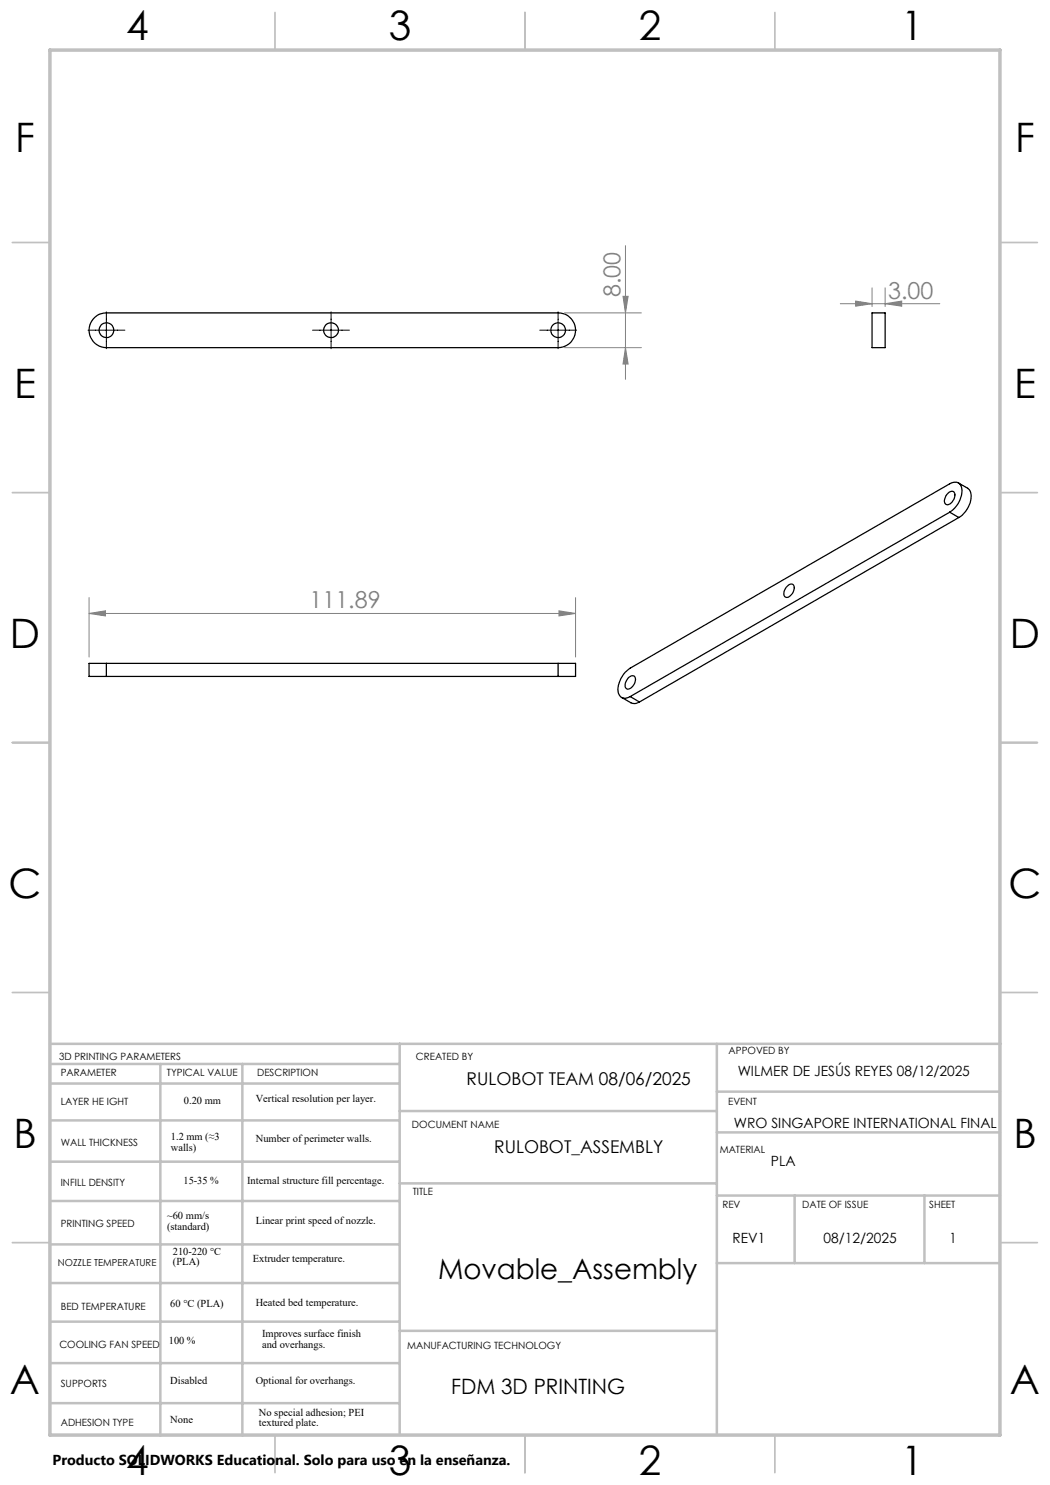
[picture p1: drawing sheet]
<svg xmlns="http://www.w3.org/2000/svg" width="210mm" height="297mm" viewBox="0 0 210 297" stroke-linecap="round" stroke-linejoin="round" font-family="sans-serif">
<g fill="none" stroke="#c0c0c0" stroke-width=".35">
<path d="M55 2.5v7.5M105 2.5v7.5M155 2.5v7.5M2.5 48.5h7.5M200 48.5h7.5M2.5 98.5h7.5M200 98.5h7.5M2.5 148.5h7.5M200 148.5h7.5M2.5 198.5h7.5M200 198.5h7.5M2.5 248.5h7.5"/>
<path d="M200 248.5h7.5M55 287v7.5M105 287v7.5M155 287v7.5"/>
</g>
<g fill="none" stroke="#c0c0c0" stroke-width=".5">
<path d="M10 208.8h190.2M10.2 212.8h69.6M10.2 216.7h69.6M32.1 212.8v74.4M48.5 212.8v74.4M79.9 208.8v78.2M143.4 208.8v78.2M143.4 218.3h56.6M10.2 224.1h69.6M10.2 232.3h69.6M79.9 236.7h63.5M79.9 222.2h63.5"/>
<path d="M143.4 226.5h56.6M143.4 239.1h56.6M158.9 239.1v13.5M184.9 239.1v13.5M10.2 240.2h69.6M10.2 256.6h69.6M10.2 248.9h69.6M143.4 252.6h56.6M10.2 272.6h69.6M10.2 264.3h69.6M79.9 266.2h63.5M10.2 280.6h69.6"/>
</g>
<path d="M10 10h190v277h-190z" fill="none" stroke="#c0c0c0" stroke-width=".7"/>
<g fill="none" stroke="#000" stroke-width=".25">
<path d="M19 63.4a2.99 2.99 0 0 1 2.3-.8h90.3a3.5 3.5 0 0 1 3.5 3.5 3.5 3.5 0 0 1-3.5 3.4h-90.3a3.5 3.5 0 0 1-3.3-2.2 3.5 3.5 0 0 1 1-3.9zM174.4 62.6h2.6v6.9h-2.6zM189.5 98.7a.8 .8 0 0 1 1.2-.4 .8 .8 0 0 1 .2 1.3 1.69 1.69 0 0 1-1.6 1.3h-.1a1.43 1.43 0 0 1 .1-1.9zM191.7 96.6l1.8 1a2.7 2.7 0 0 1 .4 3.4l-.8 1.3-.6 .7-.7 .5M157.7 117a.7 .7 0 0 1 .9-.1 .7 .7 0 0 1 .2 .9 1.95 1.95 0 0 1-1.6 1.7 1.11 1.11 0 0 1-.1-1.7zM189.9 102.4a5.1 5.1 0 0 0 2.4-5 1.42 1.42 0 0 0-2.4-.6l-63.9 36.8a5.2 5.2 0 0 0-2.3 5 1.44 1.44 0 0 0 2.3 .7M189.9 102.4l-63.9 36.9M189.9 102.4l1.9 1.1M191.8 103.5l-63.9 36.9M21.3 132.7h-3.5v2.6h3.5M21.3 132.7v2.6M21.3 132.7h90.3"/>
<path d="M21.3 135.3h90.3M111.6 132.7h3.5v2.6h-3.5M111.6 132.7v2.6M124.3 139.5l2 1.1 .9 .1 .7-.3M125.7 135.6a.76 .76 0 0 1 .8-.5 .76 .76 0 0 1 .6 .8 1.98 1.98 0 0 1-1.6 1.9 1.11 1.11 0 0 1-.2-1.7zM126 139.3l1.9 1.1"/>
<circle cx="21.3" cy="66" r="1.48"/>
<circle cx="66.2" cy="66" r="1.49"/>
<circle cx="111.6" cy="66" r="1.48"/>
</g>
<g fill="none" stroke="#808080" stroke-width=".2">
<path d="M124.6 59.3h1l-.5 3.3zM125.1 49.1v26.8M174.4 57.6v3.7M177 57.6v3.7M112.9 69.5h15.4M112.9 62.6h15.4M125.1 69.5l.5 3.3h-1zM168.1 60.7h19.9M171.1 60.2l3.3 .5-3.3 .5zM177 60.7l3.3-.5v1zM17.8 119.5v11.9M115.1 119.5v11.9"/>
<path d="M17.8 122.7l3.3-.5v1zM17.8 122.7h97.3M111.8 122.2l3.3 .5-3.3 .5z"/>
</g>
<path d="M17.6 66h7.4M21.3 62.4v7.3M62.5 66h7.4M66.2 62.4v7.3M107.9 66h7.4M111.6 62.4v7.3" fill="none" stroke="#000" stroke-width=".2"/>
<g fill="#808080">
<path d="M17.8 122.7l3.3-.5v1zM111.8 122.2l3.3 .5-3.3 .5zM171.1 60.2l3.3 .5-3.3 .5zM177 60.7l3.3-.5v1z"/>
<path d="M125.1 69.5l.5 3.3h-1zM124.6 59.3h1l-.5 3.3z"/>
</g>
<g font-size="8.1">
<text x="25.2" y="8">4</text>
<text x="77.7" y="8">3</text>
<text x="127.7" y="8">2</text>
<text x="180.2" y="8">1</text>
<text x="3" y="30.4">F</text>
<text x="203" y="30.4">F</text>
<text x="2.8" y="79.6">E</text>
<text x="202.8" y="79.6">E</text>
<text x="2" y="129.6">D</text>
<text x="202" y="129.6">D</text>
<text x="1.7" y="179.6">C</text>
<text x="201.7" y="179.6">C</text>
<text x="2.7" y="229.6">B</text>
<text x="202.7" y="229.6">B</text>
<text x="2" y="278.9">A</text>
<text x="202" y="278.9">A</text>
<text x="25.2" y="295">4</text>
<text x="77.7" y="295">3</text>
<text x="127.7" y="295">2</text>
<text x="180.2" y="295">1</text>
</g>
<text font-size="5.6" x="87.6" y="255.7">Movable_Assembly</text>
<g font-size="4.7" fill="#808080">
<text x="124.1" y="59.5" transform="rotate(-90 124.1 59.5)">8.00</text>
<text x="177.6" y="59.7">3.00</text>
<text x="61.9" y="121.6">111.89</text>
</g>
<text font-size="4.2" x="90.2" y="278.9">FDM 3D PRINTING</text>
<g font-size="3.5">
<text x="93.3" y="217">RULOBOT TEAM 08/06/2025</text>
<text x="98.8" y="230.6">RULOBOT_ASSEMBLY</text>
</g>
<text font-size="2.9" x="10.5" y="292.9">Producto SOLIDWORKS Educational. Solo para uso en la enseñanza.</text>
<g font-size="2.8">
<text x="147.5" y="215.1">WILMER DE JESÚS REYES 08/12/2025</text>
<text x="146.8" y="225.6">WRO SINGAPORE INTERNATIONAL FINAL</text>
<text x="154.2" y="233.1">PLA</text>
<text x="146.5" y="248.6">REV1</text>
<text x="164.7" y="248.6">08/12/2025</text>
<text x="189.9" y="248.6">1</text>
</g>
<g font-size="2.1">
<text x="36.8" y="220.8">0.20 mm</text>
<text x="51.2" y="220.4">Vertical resolution per layer.</text>
<text x="34.2" y="228">1.2 mm (≈3</text>
<text x="34.2" y="230.1">walls)</text>
<text x="51.2" y="228.5">Number of perimeter walls.</text>
<text x="36.7" y="236.8">15-35 %</text>
<text x="49.4" y="236.8">Internal structure fill percentage.</text>
<text x="33.4" y="243.9">~60 mm/s</text>
<text x="33.4" y="246">(standard)</text>
<text x="51.2" y="244.7">Linear print speed of nozzle.</text>
<text x="34.6" y="251">210-220 °C</text>
<text x="34.6" y="253.1">(PLA)</text>
<text x="50.6" y="252.5">Extruder temperature.</text>
<text x="34.1" y="261.3">60 °C (PLA)</text>
<text x="51.2" y="261.3">Heated bed temperature.</text>
<text x="33.8" y="268.9">100 %</text>
<text x="52.4" y="267.4">Improves surface finish</text>
<text x="52.4" y="269.5">and overhangs.</text>
<text x="34.1" y="276.8">Disabled</text>
<text x="51.2" y="276.8">Optional for overhangs.</text>
<text x="34.1" y="284.6">None</text>
<text x="51.8" y="283.1">No special adhesion; PEI</text>
<text x="51.8" y="285.2">textured plate.</text>
</g>
<g font-size="2">
<text x="11.8" y="212">3D PRINTING PARAMETERS</text>
<text x="12.2" y="215.2">PARAMETER</text>
<text x="33.4" y="215.2">TYPICAL VALUE</text>
<text x="51.4" y="215.2">DESCRIPTION</text>
<text x="83.2" y="212">CREATED BY</text>
<text x="145.7" y="210.7">APPOVED BY</text>
<text x="12.2" y="221.1">LAYER HE IGHT</text>
<text x="145.6" y="221">EVENT</text>
<text x="82.4" y="225.6">DOCUMENT NAME</text>
<text x="12.2" y="229.2">WALL THICKNESS</text>
<text x="143.9" y="230.5">MATERIAL</text>
<text x="12.2" y="237.1">INFILL DENSITY</text>
<text x="82.6" y="238.9">TITLE</text>
<text x="12.2" y="245.4">PRINTING SPEED</text>
<text x="144.5" y="241.7">REV</text>
<text x="160.4" y="241.7">DATE OF ISSUE</text>
<text x="185.8" y="241.7">SHEET</text>
<text x="12.2" y="262">BED TEMPERATURE</text>
<text x="11.9" y="269.6">COOLING FAN SPEED</text>
<text x="81.4" y="269.8">MANUFACTURING TECHNOLOGY</text>
<text x="12.2" y="277.5">SUPPORTS</text>
<text x="12.2" y="285.2">ADHESION TYPE</text>
</g>
<text font-size="1.9" x="11.6" y="253.1">NOZZLE TEMPERATURE</text>
</svg>
